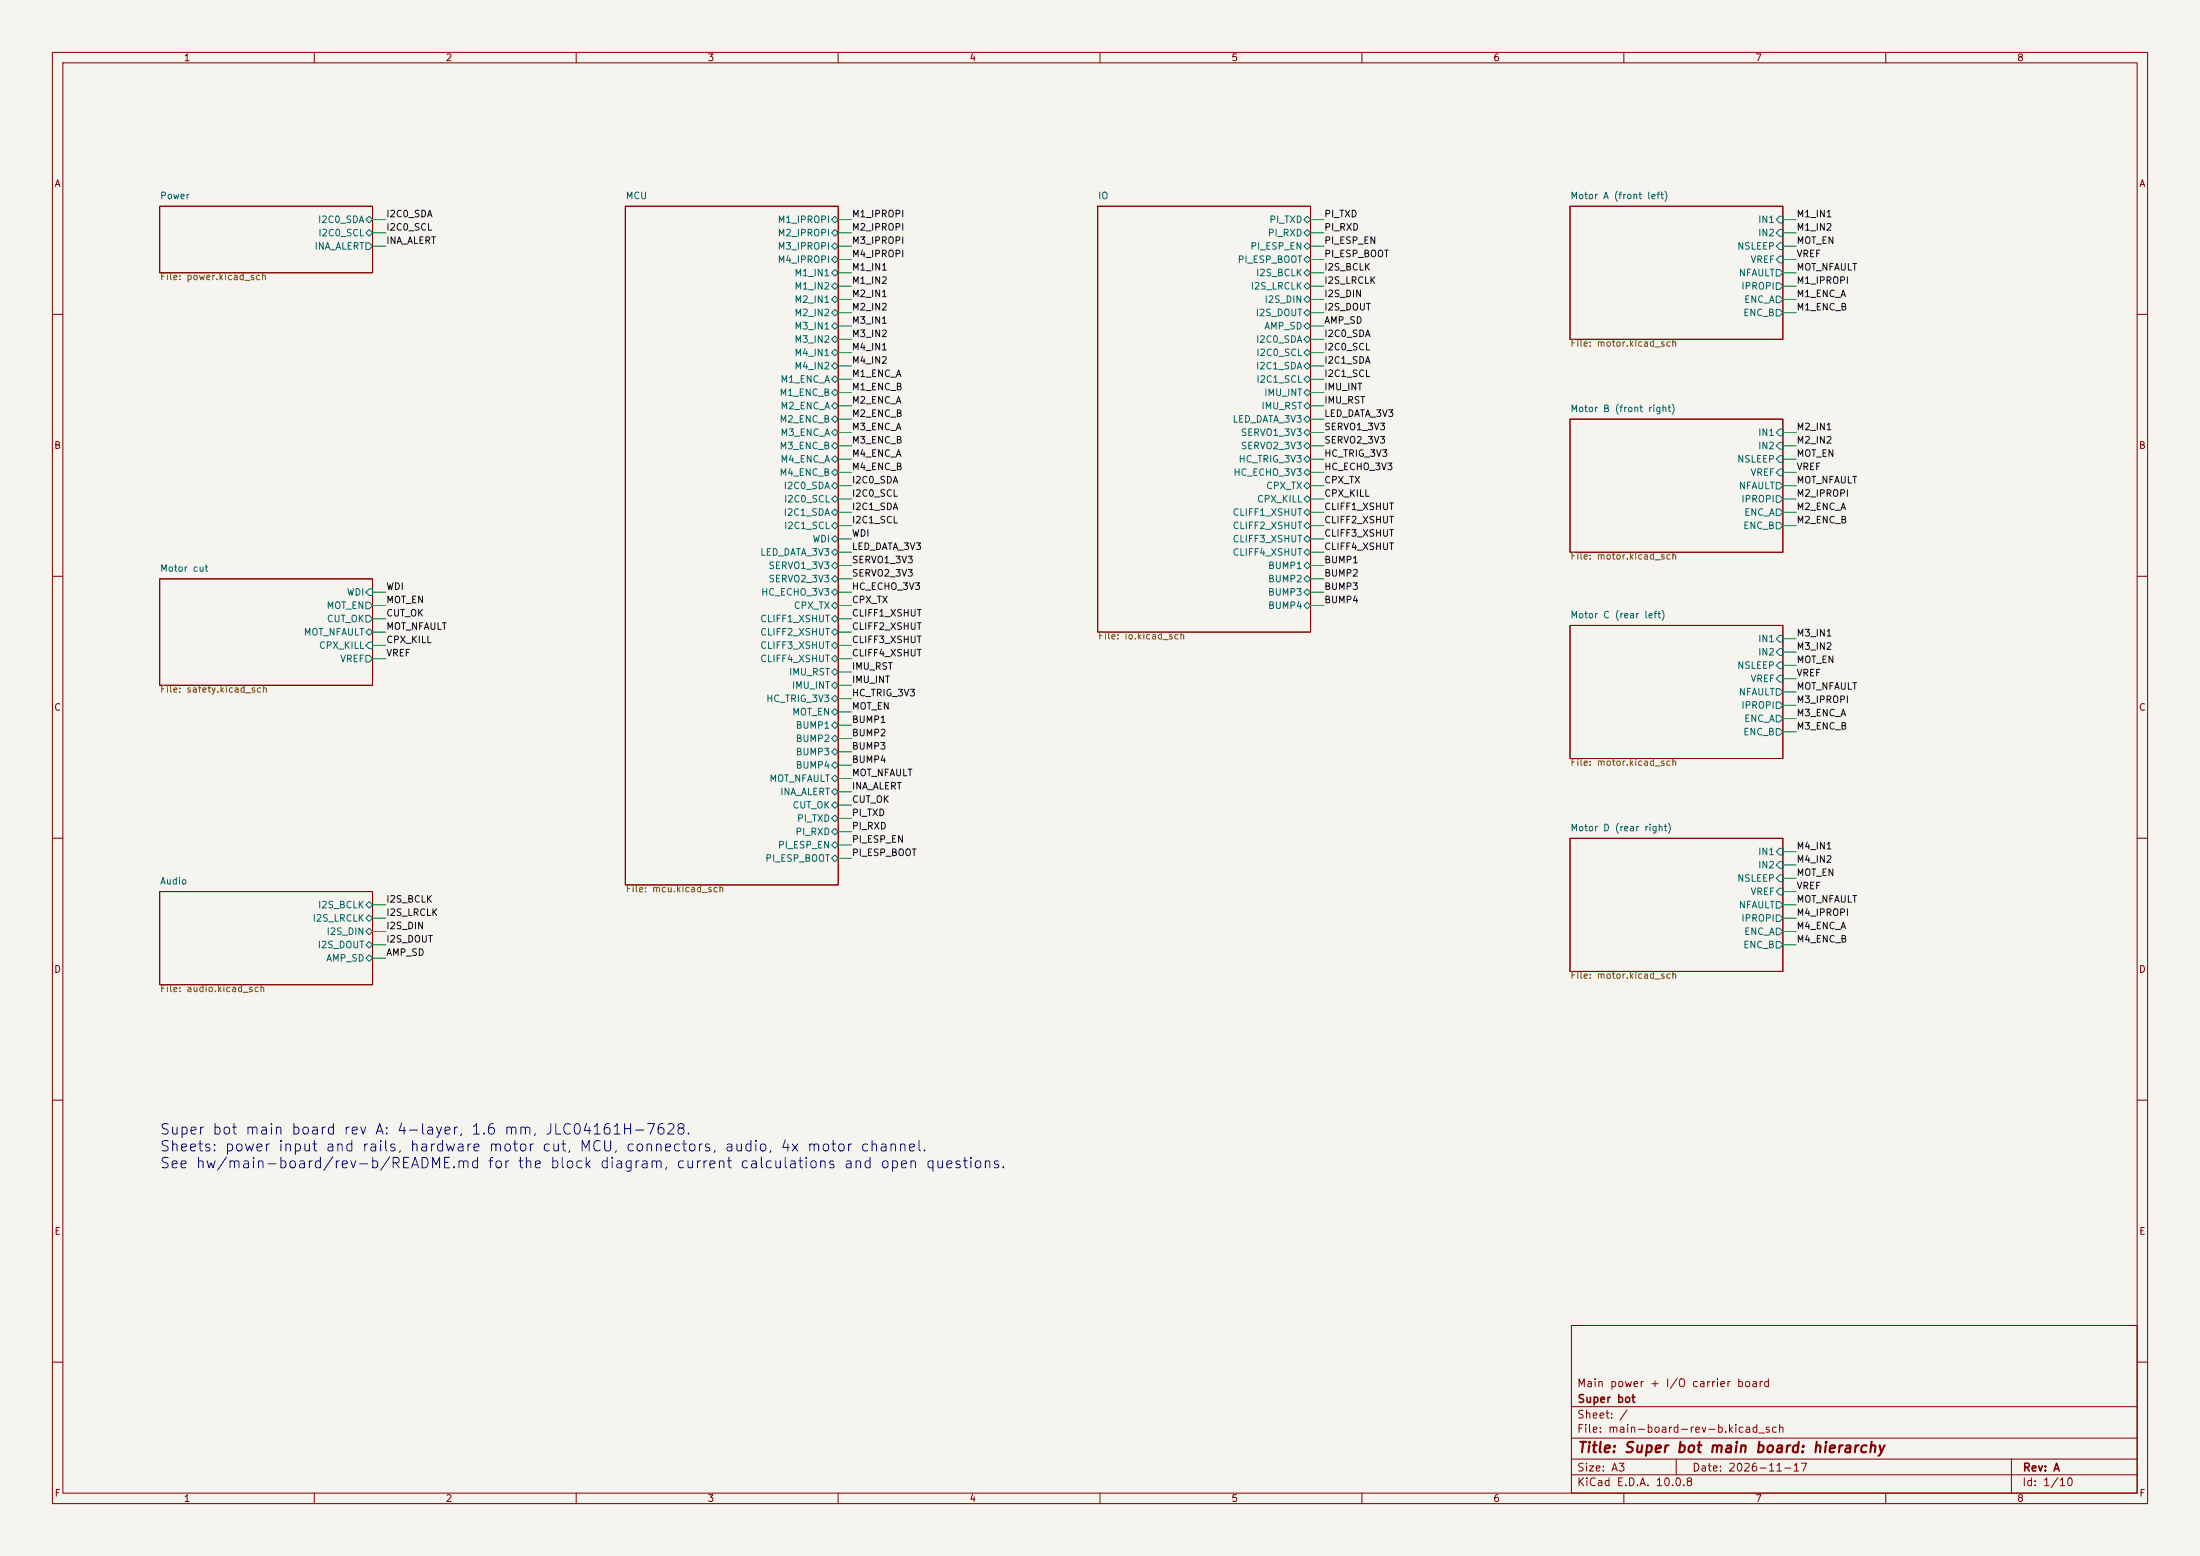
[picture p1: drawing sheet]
(kicad_sch
 (version 20260306)
 (generator "eeschema")
 (generator_version "10.0")
 (paper "A3")
 (title_block
  (title "Super bot main board: hierarchy")
  (date "2026-11-17")
  (rev "A")
  (company "Super bot")
  (comment 1 "Main power + I/O carrier board"))
 (lib_symbols)
 (wire
  (pts (xy 71.12 41.91) (xy 73.66 41.91))
  (stroke (width 0) (type default)))
 (label "I2C0_SDA"
  (at 73.66 41.91 0)
  (effects (font (size 1.27 1.27)) (justify left bottom)))
 (wire
  (pts (xy 71.12 44.45) (xy 73.66 44.45))
  (stroke (width 0) (type default)))
 (label "I2C0_SCL"
  (at 73.66 44.45 0)
  (effects (font (size 1.27 1.27)) (justify left bottom)))
 (wire
  (pts (xy 71.12 46.99) (xy 73.66 46.99))
  (stroke (width 0) (type default)))
 (label "INA_ALERT"
  (at 73.66 46.99 0)
  (effects (font (size 1.27 1.27)) (justify left bottom)))
 (sheet
  (at 30.48 39.37)
  (size 40.64 12.7)
  (exclude_from_sim no)
  (in_bom yes)
  (on_board yes)
  (dnp no)
  (fields_autoplaced yes)
  (stroke (width 0.1524) (type solid))
  (fill (color 0 0 0 0))
  (property "Sheetname" "Power" (at 30.48 38.1 0) (show_name no) (do_not_autoplace no) (effects (font (size 1.27 1.27)) (justify left bottom)))
  (property "Sheetfile" "power.kicad_sch" (at 30.48 52.07 0) (show_name no) (do_not_autoplace no) (effects (font (size 1.27 1.27)) (justify left top)))
  (pin "I2C0_SDA" bidirectional (at 71.12 41.91 0) (effects (font (size 1.27 1.27)) (justify right)))
  (pin "I2C0_SCL" bidirectional (at 71.12 44.45 0) (effects (font (size 1.27 1.27)) (justify right)))
  (pin "INA_ALERT" output (at 71.12 46.99 0) (effects (font (size 1.27 1.27)) (justify right))))
 (wire
  (pts (xy 71.12 113.03) (xy 73.66 113.03))
  (stroke (width 0) (type default)))
 (label "WDI"
  (at 73.66 113.03 0)
  (effects (font (size 1.27 1.27)) (justify left bottom)))
 (wire
  (pts (xy 71.12 115.57) (xy 73.66 115.57))
  (stroke (width 0) (type default)))
 (label "MOT_EN"
  (at 73.66 115.57 0)
  (effects (font (size 1.27 1.27)) (justify left bottom)))
 (wire
  (pts (xy 71.12 118.11) (xy 73.66 118.11))
  (stroke (width 0) (type default)))
 (label "CUT_OK"
  (at 73.66 118.11 0)
  (effects (font (size 1.27 1.27)) (justify left bottom)))
 (wire
  (pts (xy 71.12 120.65) (xy 73.66 120.65))
  (stroke (width 0) (type default)))
 (label "MOT_NFAULT"
  (at 73.66 120.65 0)
  (effects (font (size 1.27 1.27)) (justify left bottom)))
 (wire
  (pts (xy 71.12 123.19) (xy 73.66 123.19))
  (stroke (width 0) (type default)))
 (label "CPX_KILL"
  (at 73.66 123.19 0)
  (effects (font (size 1.27 1.27)) (justify left bottom)))
 (wire
  (pts (xy 71.12 125.73) (xy 73.66 125.73))
  (stroke (width 0) (type default)))
 (label "VREF"
  (at 73.66 125.73 0)
  (effects (font (size 1.27 1.27)) (justify left bottom)))
 (sheet
  (at 30.48 110.49)
  (size 40.64 20.32)
  (exclude_from_sim no)
  (in_bom yes)
  (on_board yes)
  (dnp no)
  (fields_autoplaced yes)
  (stroke (width 0.1524) (type solid))
  (fill (color 0 0 0 0))
  (property "Sheetname" "Motor cut" (at 30.48 109.22 0) (show_name no) (do_not_autoplace no) (effects (font (size 1.27 1.27)) (justify left bottom)))
  (property "Sheetfile" "safety.kicad_sch" (at 30.48 130.81 0) (show_name no) (do_not_autoplace no) (effects (font (size 1.27 1.27)) (justify left top)))
  (pin "WDI" input (at 71.12 113.03 0) (effects (font (size 1.27 1.27)) (justify right)))
  (pin "MOT_EN" output (at 71.12 115.57 0) (effects (font (size 1.27 1.27)) (justify right)))
  (pin "CUT_OK" output (at 71.12 118.11 0) (effects (font (size 1.27 1.27)) (justify right)))
  (pin "MOT_NFAULT" bidirectional (at 71.12 120.65 0) (effects (font (size 1.27 1.27)) (justify right)))
  (pin "CPX_KILL" input (at 71.12 123.19 0) (effects (font (size 1.27 1.27)) (justify right)))
  (pin "VREF" output (at 71.12 125.73 0) (effects (font (size 1.27 1.27)) (justify right))))
 (wire
  (pts (xy 160.02 41.91) (xy 162.56 41.91))
  (stroke (width 0) (type default)))
 (label "M1_IPROPI"
  (at 162.56 41.91 0)
  (effects (font (size 1.27 1.27)) (justify left bottom)))
 (wire
  (pts (xy 160.02 44.45) (xy 162.56 44.45))
  (stroke (width 0) (type default)))
 (label "M2_IPROPI"
  (at 162.56 44.45 0)
  (effects (font (size 1.27 1.27)) (justify left bottom)))
 (wire
  (pts (xy 160.02 46.99) (xy 162.56 46.99))
  (stroke (width 0) (type default)))
 (label "M3_IPROPI"
  (at 162.56 46.99 0)
  (effects (font (size 1.27 1.27)) (justify left bottom)))
 (wire
  (pts (xy 160.02 49.53) (xy 162.56 49.53))
  (stroke (width 0) (type default)))
 (label "M4_IPROPI"
  (at 162.56 49.53 0)
  (effects (font (size 1.27 1.27)) (justify left bottom)))
 (wire
  (pts (xy 160.02 52.07) (xy 162.56 52.07))
  (stroke (width 0) (type default)))
 (label "M1_IN1"
  (at 162.56 52.07 0)
  (effects (font (size 1.27 1.27)) (justify left bottom)))
 (wire
  (pts (xy 160.02 54.61) (xy 162.56 54.61))
  (stroke (width 0) (type default)))
 (label "M1_IN2"
  (at 162.56 54.61 0)
  (effects (font (size 1.27 1.27)) (justify left bottom)))
 (wire
  (pts (xy 160.02 57.15) (xy 162.56 57.15))
  (stroke (width 0) (type default)))
 (label "M2_IN1"
  (at 162.56 57.15 0)
  (effects (font (size 1.27 1.27)) (justify left bottom)))
 (wire
  (pts (xy 160.02 59.69) (xy 162.56 59.69))
  (stroke (width 0) (type default)))
 (label "M2_IN2"
  (at 162.56 59.69 0)
  (effects (font (size 1.27 1.27)) (justify left bottom)))
 (wire
  (pts (xy 160.02 62.23) (xy 162.56 62.23))
  (stroke (width 0) (type default)))
 (label "M3_IN1"
  (at 162.56 62.23 0)
  (effects (font (size 1.27 1.27)) (justify left bottom)))
 (wire
  (pts (xy 160.02 64.77) (xy 162.56 64.77))
  (stroke (width 0) (type default)))
 (label "M3_IN2"
  (at 162.56 64.77 0)
  (effects (font (size 1.27 1.27)) (justify left bottom)))
 (wire
  (pts (xy 160.02 67.31) (xy 162.56 67.31))
  (stroke (width 0) (type default)))
 (label "M4_IN1"
  (at 162.56 67.31 0)
  (effects (font (size 1.27 1.27)) (justify left bottom)))
 (wire
  (pts (xy 160.02 69.85) (xy 162.56 69.85))
  (stroke (width 0) (type default)))
 (label "M4_IN2"
  (at 162.56 69.85 0)
  (effects (font (size 1.27 1.27)) (justify left bottom)))
 (wire
  (pts (xy 160.02 72.39) (xy 162.56 72.39))
  (stroke (width 0) (type default)))
 (label "M1_ENC_A"
  (at 162.56 72.39 0)
  (effects (font (size 1.27 1.27)) (justify left bottom)))
 (wire
  (pts (xy 160.02 74.93) (xy 162.56 74.93))
  (stroke (width 0) (type default)))
 (label "M1_ENC_B"
  (at 162.56 74.93 0)
  (effects (font (size 1.27 1.27)) (justify left bottom)))
 (wire
  (pts (xy 160.02 77.47) (xy 162.56 77.47))
  (stroke (width 0) (type default)))
 (label "M2_ENC_A"
  (at 162.56 77.47 0)
  (effects (font (size 1.27 1.27)) (justify left bottom)))
 (wire
  (pts (xy 160.02 80.01) (xy 162.56 80.01))
  (stroke (width 0) (type default)))
 (label "M2_ENC_B"
  (at 162.56 80.01 0)
  (effects (font (size 1.27 1.27)) (justify left bottom)))
 (wire
  (pts (xy 160.02 82.55) (xy 162.56 82.55))
  (stroke (width 0) (type default)))
 (label "M3_ENC_A"
  (at 162.56 82.55 0)
  (effects (font (size 1.27 1.27)) (justify left bottom)))
 (wire
  (pts (xy 160.02 85.09) (xy 162.56 85.09))
  (stroke (width 0) (type default)))
 (label "M3_ENC_B"
  (at 162.56 85.09 0)
  (effects (font (size 1.27 1.27)) (justify left bottom)))
 (wire
  (pts (xy 160.02 87.63) (xy 162.56 87.63))
  (stroke (width 0) (type default)))
 (label "M4_ENC_A"
  (at 162.56 87.63 0)
  (effects (font (size 1.27 1.27)) (justify left bottom)))
 (wire
  (pts (xy 160.02 90.17) (xy 162.56 90.17))
  (stroke (width 0) (type default)))
 (label "M4_ENC_B"
  (at 162.56 90.17 0)
  (effects (font (size 1.27 1.27)) (justify left bottom)))
 (wire
  (pts (xy 160.02 92.71) (xy 162.56 92.71))
  (stroke (width 0) (type default)))
 (label "I2C0_SDA"
  (at 162.56 92.71 0)
  (effects (font (size 1.27 1.27)) (justify left bottom)))
 (wire
  (pts (xy 160.02 95.25) (xy 162.56 95.25))
  (stroke (width 0) (type default)))
 (label "I2C0_SCL"
  (at 162.56 95.25 0)
  (effects (font (size 1.27 1.27)) (justify left bottom)))
 (wire
  (pts (xy 160.02 97.79) (xy 162.56 97.79))
  (stroke (width 0) (type default)))
 (label "I2C1_SDA"
  (at 162.56 97.79 0)
  (effects (font (size 1.27 1.27)) (justify left bottom)))
 (wire
  (pts (xy 160.02 100.33) (xy 162.56 100.33))
  (stroke (width 0) (type default)))
 (label "I2C1_SCL"
  (at 162.56 100.33 0)
  (effects (font (size 1.27 1.27)) (justify left bottom)))
 (wire
  (pts (xy 160.02 102.87) (xy 162.56 102.87))
  (stroke (width 0) (type default)))
 (label "WDI"
  (at 162.56 102.87 0)
  (effects (font (size 1.27 1.27)) (justify left bottom)))
 (wire
  (pts (xy 160.02 105.41) (xy 162.56 105.41))
  (stroke (width 0) (type default)))
 (label "LED_DATA_3V3"
  (at 162.56 105.41 0)
  (effects (font (size 1.27 1.27)) (justify left bottom)))
 (wire
  (pts (xy 160.02 107.95) (xy 162.56 107.95))
  (stroke (width 0) (type default)))
 (label "SERVO1_3V3"
  (at 162.56 107.95 0)
  (effects (font (size 1.27 1.27)) (justify left bottom)))
 (wire
  (pts (xy 160.02 110.49) (xy 162.56 110.49))
  (stroke (width 0) (type default)))
 (label "SERVO2_3V3"
  (at 162.56 110.49 0)
  (effects (font (size 1.27 1.27)) (justify left bottom)))
 (wire
  (pts (xy 160.02 113.03) (xy 162.56 113.03))
  (stroke (width 0) (type default)))
 (label "HC_ECHO_3V3"
  (at 162.56 113.03 0)
  (effects (font (size 1.27 1.27)) (justify left bottom)))
 (wire
  (pts (xy 160.02 115.57) (xy 162.56 115.57))
  (stroke (width 0) (type default)))
 (label "CPX_TX"
  (at 162.56 115.57 0)
  (effects (font (size 1.27 1.27)) (justify left bottom)))
 (wire
  (pts (xy 160.02 118.11) (xy 162.56 118.11))
  (stroke (width 0) (type default)))
 (label "CLIFF1_XSHUT"
  (at 162.56 118.11 0)
  (effects (font (size 1.27 1.27)) (justify left bottom)))
 (wire
  (pts (xy 160.02 120.65) (xy 162.56 120.65))
  (stroke (width 0) (type default)))
 (label "CLIFF2_XSHUT"
  (at 162.56 120.65 0)
  (effects (font (size 1.27 1.27)) (justify left bottom)))
 (wire
  (pts (xy 160.02 123.19) (xy 162.56 123.19))
  (stroke (width 0) (type default)))
 (label "CLIFF3_XSHUT"
  (at 162.56 123.19 0)
  (effects (font (size 1.27 1.27)) (justify left bottom)))
 (wire
  (pts (xy 160.02 125.73) (xy 162.56 125.73))
  (stroke (width 0) (type default)))
 (label "CLIFF4_XSHUT"
  (at 162.56 125.73 0)
  (effects (font (size 1.27 1.27)) (justify left bottom)))
 (wire
  (pts (xy 160.02 128.27) (xy 162.56 128.27))
  (stroke (width 0) (type default)))
 (label "IMU_RST"
  (at 162.56 128.27 0)
  (effects (font (size 1.27 1.27)) (justify left bottom)))
 (wire
  (pts (xy 160.02 130.81) (xy 162.56 130.81))
  (stroke (width 0) (type default)))
 (label "IMU_INT"
  (at 162.56 130.81 0)
  (effects (font (size 1.27 1.27)) (justify left bottom)))
 (wire
  (pts (xy 160.02 133.35) (xy 162.56 133.35))
  (stroke (width 0) (type default)))
 (label "HC_TRIG_3V3"
  (at 162.56 133.35 0)
  (effects (font (size 1.27 1.27)) (justify left bottom)))
 (wire
  (pts (xy 160.02 135.89) (xy 162.56 135.89))
  (stroke (width 0) (type default)))
 (label "MOT_EN"
  (at 162.56 135.89 0)
  (effects (font (size 1.27 1.27)) (justify left bottom)))
 (wire
  (pts (xy 160.02 138.43) (xy 162.56 138.43))
  (stroke (width 0) (type default)))
 (label "BUMP1"
  (at 162.56 138.43 0)
  (effects (font (size 1.27 1.27)) (justify left bottom)))
 (wire
  (pts (xy 160.02 140.97) (xy 162.56 140.97))
  (stroke (width 0) (type default)))
 (label "BUMP2"
  (at 162.56 140.97 0)
  (effects (font (size 1.27 1.27)) (justify left bottom)))
 (wire
  (pts (xy 160.02 143.51) (xy 162.56 143.51))
  (stroke (width 0) (type default)))
 (label "BUMP3"
  (at 162.56 143.51 0)
  (effects (font (size 1.27 1.27)) (justify left bottom)))
 (wire
  (pts (xy 160.02 146.05) (xy 162.56 146.05))
  (stroke (width 0) (type default)))
 (label "BUMP4"
  (at 162.56 146.05 0)
  (effects (font (size 1.27 1.27)) (justify left bottom)))
 (wire
  (pts (xy 160.02 148.59) (xy 162.56 148.59))
  (stroke (width 0) (type default)))
 (label "MOT_NFAULT"
  (at 162.56 148.59 0)
  (effects (font (size 1.27 1.27)) (justify left bottom)))
 (wire
  (pts (xy 160.02 151.13) (xy 162.56 151.13))
  (stroke (width 0) (type default)))
 (label "INA_ALERT"
  (at 162.56 151.13 0)
  (effects (font (size 1.27 1.27)) (justify left bottom)))
 (wire
  (pts (xy 160.02 153.67) (xy 162.56 153.67))
  (stroke (width 0) (type default)))
 (label "CUT_OK"
  (at 162.56 153.67 0)
  (effects (font (size 1.27 1.27)) (justify left bottom)))
 (wire
  (pts (xy 160.02 156.21) (xy 162.56 156.21))
  (stroke (width 0) (type default)))
 (label "PI_TXD"
  (at 162.56 156.21 0)
  (effects (font (size 1.27 1.27)) (justify left bottom)))
 (wire
  (pts (xy 160.02 158.75) (xy 162.56 158.75))
  (stroke (width 0) (type default)))
 (label "PI_RXD"
  (at 162.56 158.75 0)
  (effects (font (size 1.27 1.27)) (justify left bottom)))
 (wire
  (pts (xy 160.02 161.29) (xy 162.56 161.29))
  (stroke (width 0) (type default)))
 (label "PI_ESP_EN"
  (at 162.56 161.29 0)
  (effects (font (size 1.27 1.27)) (justify left bottom)))
 (wire
  (pts (xy 160.02 163.83) (xy 162.56 163.83))
  (stroke (width 0) (type default)))
 (label "PI_ESP_BOOT"
  (at 162.56 163.83 0)
  (effects (font (size 1.27 1.27)) (justify left bottom)))
 (sheet
  (at 119.38 39.37)
  (size 40.64 129.54)
  (exclude_from_sim no)
  (in_bom yes)
  (on_board yes)
  (dnp no)
  (fields_autoplaced yes)
  (stroke (width 0.1524) (type solid))
  (fill (color 0 0 0 0))
  (property "Sheetname" "MCU" (at 119.38 38.1 0) (show_name no) (do_not_autoplace no) (effects (font (size 1.27 1.27)) (justify left bottom)))
  (property "Sheetfile" "mcu.kicad_sch" (at 119.38 168.91 0) (show_name no) (do_not_autoplace no) (effects (font (size 1.27 1.27)) (justify left top)))
  (pin "M1_IPROPI" bidirectional (at 160.02 41.91 0) (effects (font (size 1.27 1.27)) (justify right)))
  (pin "M2_IPROPI" bidirectional (at 160.02 44.45 0) (effects (font (size 1.27 1.27)) (justify right)))
  (pin "M3_IPROPI" bidirectional (at 160.02 46.99 0) (effects (font (size 1.27 1.27)) (justify right)))
  (pin "M4_IPROPI" bidirectional (at 160.02 49.53 0) (effects (font (size 1.27 1.27)) (justify right)))
  (pin "M1_IN1" bidirectional (at 160.02 52.07 0) (effects (font (size 1.27 1.27)) (justify right)))
  (pin "M1_IN2" bidirectional (at 160.02 54.61 0) (effects (font (size 1.27 1.27)) (justify right)))
  (pin "M2_IN1" bidirectional (at 160.02 57.15 0) (effects (font (size 1.27 1.27)) (justify right)))
  (pin "M2_IN2" bidirectional (at 160.02 59.69 0) (effects (font (size 1.27 1.27)) (justify right)))
  (pin "M3_IN1" bidirectional (at 160.02 62.23 0) (effects (font (size 1.27 1.27)) (justify right)))
  (pin "M3_IN2" bidirectional (at 160.02 64.77 0) (effects (font (size 1.27 1.27)) (justify right)))
  (pin "M4_IN1" bidirectional (at 160.02 67.31 0) (effects (font (size 1.27 1.27)) (justify right)))
  (pin "M4_IN2" bidirectional (at 160.02 69.85 0) (effects (font (size 1.27 1.27)) (justify right)))
  (pin "M1_ENC_A" bidirectional (at 160.02 72.39 0) (effects (font (size 1.27 1.27)) (justify right)))
  (pin "M1_ENC_B" bidirectional (at 160.02 74.93 0) (effects (font (size 1.27 1.27)) (justify right)))
  (pin "M2_ENC_A" bidirectional (at 160.02 77.47 0) (effects (font (size 1.27 1.27)) (justify right)))
  (pin "M2_ENC_B" bidirectional (at 160.02 80.01 0) (effects (font (size 1.27 1.27)) (justify right)))
  (pin "M3_ENC_A" bidirectional (at 160.02 82.55 0) (effects (font (size 1.27 1.27)) (justify right)))
  (pin "M3_ENC_B" bidirectional (at 160.02 85.09 0) (effects (font (size 1.27 1.27)) (justify right)))
  (pin "M4_ENC_A" bidirectional (at 160.02 87.63 0) (effects (font (size 1.27 1.27)) (justify right)))
  (pin "M4_ENC_B" bidirectional (at 160.02 90.17 0) (effects (font (size 1.27 1.27)) (justify right)))
  (pin "I2C0_SDA" bidirectional (at 160.02 92.71 0) (effects (font (size 1.27 1.27)) (justify right)))
  (pin "I2C0_SCL" bidirectional (at 160.02 95.25 0) (effects (font (size 1.27 1.27)) (justify right)))
  (pin "I2C1_SDA" bidirectional (at 160.02 97.79 0) (effects (font (size 1.27 1.27)) (justify right)))
  (pin "I2C1_SCL" bidirectional (at 160.02 100.33 0) (effects (font (size 1.27 1.27)) (justify right)))
  (pin "WDI" bidirectional (at 160.02 102.87 0) (effects (font (size 1.27 1.27)) (justify right)))
  (pin "LED_DATA_3V3" bidirectional (at 160.02 105.41 0) (effects (font (size 1.27 1.27)) (justify right)))
  (pin "SERVO1_3V3" bidirectional (at 160.02 107.95 0) (effects (font (size 1.27 1.27)) (justify right)))
  (pin "SERVO2_3V3" bidirectional (at 160.02 110.49 0) (effects (font (size 1.27 1.27)) (justify right)))
  (pin "HC_ECHO_3V3" bidirectional (at 160.02 113.03 0) (effects (font (size 1.27 1.27)) (justify right)))
  (pin "CPX_TX" bidirectional (at 160.02 115.57 0) (effects (font (size 1.27 1.27)) (justify right)))
  (pin "CLIFF1_XSHUT" bidirectional (at 160.02 118.11 0) (effects (font (size 1.27 1.27)) (justify right)))
  (pin "CLIFF2_XSHUT" bidirectional (at 160.02 120.65 0) (effects (font (size 1.27 1.27)) (justify right)))
  (pin "CLIFF3_XSHUT" bidirectional (at 160.02 123.19 0) (effects (font (size 1.27 1.27)) (justify right)))
  (pin "CLIFF4_XSHUT" bidirectional (at 160.02 125.73 0) (effects (font (size 1.27 1.27)) (justify right)))
  (pin "IMU_RST" bidirectional (at 160.02 128.27 0) (effects (font (size 1.27 1.27)) (justify right)))
  (pin "IMU_INT" bidirectional (at 160.02 130.81 0) (effects (font (size 1.27 1.27)) (justify right)))
  (pin "HC_TRIG_3V3" bidirectional (at 160.02 133.35 0) (effects (font (size 1.27 1.27)) (justify right)))
  (pin "MOT_EN" bidirectional (at 160.02 135.89 0) (effects (font (size 1.27 1.27)) (justify right)))
  (pin "BUMP1" bidirectional (at 160.02 138.43 0) (effects (font (size 1.27 1.27)) (justify right)))
  (pin "BUMP2" bidirectional (at 160.02 140.97 0) (effects (font (size 1.27 1.27)) (justify right)))
  (pin "BUMP3" bidirectional (at 160.02 143.51 0) (effects (font (size 1.27 1.27)) (justify right)))
  (pin "BUMP4" bidirectional (at 160.02 146.05 0) (effects (font (size 1.27 1.27)) (justify right)))
  (pin "MOT_NFAULT" bidirectional (at 160.02 148.59 0) (effects (font (size 1.27 1.27)) (justify right)))
  (pin "INA_ALERT" bidirectional (at 160.02 151.13 0) (effects (font (size 1.27 1.27)) (justify right)))
  (pin "CUT_OK" bidirectional (at 160.02 153.67 0) (effects (font (size 1.27 1.27)) (justify right)))
  (pin "PI_TXD" bidirectional (at 160.02 156.21 0) (effects (font (size 1.27 1.27)) (justify right)))
  (pin "PI_RXD" bidirectional (at 160.02 158.75 0) (effects (font (size 1.27 1.27)) (justify right)))
  (pin "PI_ESP_EN" bidirectional (at 160.02 161.29 0) (effects (font (size 1.27 1.27)) (justify right)))
  (pin "PI_ESP_BOOT" bidirectional (at 160.02 163.83 0) (effects (font (size 1.27 1.27)) (justify right))))
 (wire
  (pts (xy 250.19 41.91) (xy 252.73 41.91))
  (stroke (width 0) (type default)))
 (label "PI_TXD"
  (at 252.73 41.91 0)
  (effects (font (size 1.27 1.27)) (justify left bottom)))
 (wire
  (pts (xy 250.19 44.45) (xy 252.73 44.45))
  (stroke (width 0) (type default)))
 (label "PI_RXD"
  (at 252.73 44.45 0)
  (effects (font (size 1.27 1.27)) (justify left bottom)))
 (wire
  (pts (xy 250.19 46.99) (xy 252.73 46.99))
  (stroke (width 0) (type default)))
 (label "PI_ESP_EN"
  (at 252.73 46.99 0)
  (effects (font (size 1.27 1.27)) (justify left bottom)))
 (wire
  (pts (xy 250.19 49.53) (xy 252.73 49.53))
  (stroke (width 0) (type default)))
 (label "PI_ESP_BOOT"
  (at 252.73 49.53 0)
  (effects (font (size 1.27 1.27)) (justify left bottom)))
 (wire
  (pts (xy 250.19 52.07) (xy 252.73 52.07))
  (stroke (width 0) (type default)))
 (label "I2S_BCLK"
  (at 252.73 52.07 0)
  (effects (font (size 1.27 1.27)) (justify left bottom)))
 (wire
  (pts (xy 250.19 54.61) (xy 252.73 54.61))
  (stroke (width 0) (type default)))
 (label "I2S_LRCLK"
  (at 252.73 54.61 0)
  (effects (font (size 1.27 1.27)) (justify left bottom)))
 (wire
  (pts (xy 250.19 57.15) (xy 252.73 57.15))
  (stroke (width 0) (type default)))
 (label "I2S_DIN"
  (at 252.73 57.15 0)
  (effects (font (size 1.27 1.27)) (justify left bottom)))
 (wire
  (pts (xy 250.19 59.69) (xy 252.73 59.69))
  (stroke (width 0) (type default)))
 (label "I2S_DOUT"
  (at 252.73 59.69 0)
  (effects (font (size 1.27 1.27)) (justify left bottom)))
 (wire
  (pts (xy 250.19 62.23) (xy 252.73 62.23))
  (stroke (width 0) (type default)))
 (label "AMP_SD"
  (at 252.73 62.23 0)
  (effects (font (size 1.27 1.27)) (justify left bottom)))
 (wire
  (pts (xy 250.19 64.77) (xy 252.73 64.77))
  (stroke (width 0) (type default)))
 (label "I2C0_SDA"
  (at 252.73 64.77 0)
  (effects (font (size 1.27 1.27)) (justify left bottom)))
 (wire
  (pts (xy 250.19 67.31) (xy 252.73 67.31))
  (stroke (width 0) (type default)))
 (label "I2C0_SCL"
  (at 252.73 67.31 0)
  (effects (font (size 1.27 1.27)) (justify left bottom)))
 (wire
  (pts (xy 250.19 69.85) (xy 252.73 69.85))
  (stroke (width 0) (type default)))
 (label "I2C1_SDA"
  (at 252.73 69.85 0)
  (effects (font (size 1.27 1.27)) (justify left bottom)))
 (wire
  (pts (xy 250.19 72.39) (xy 252.73 72.39))
  (stroke (width 0) (type default)))
 (label "I2C1_SCL"
  (at 252.73 72.39 0)
  (effects (font (size 1.27 1.27)) (justify left bottom)))
 (wire
  (pts (xy 250.19 74.93) (xy 252.73 74.93))
  (stroke (width 0) (type default)))
 (label "IMU_INT"
  (at 252.73 74.93 0)
  (effects (font (size 1.27 1.27)) (justify left bottom)))
 (wire
  (pts (xy 250.19 77.47) (xy 252.73 77.47))
  (stroke (width 0) (type default)))
 (label "IMU_RST"
  (at 252.73 77.47 0)
  (effects (font (size 1.27 1.27)) (justify left bottom)))
 (wire
  (pts (xy 250.19 80.01) (xy 252.73 80.01))
  (stroke (width 0) (type default)))
 (label "LED_DATA_3V3"
  (at 252.73 80.01 0)
  (effects (font (size 1.27 1.27)) (justify left bottom)))
 (wire
  (pts (xy 250.19 82.55) (xy 252.73 82.55))
  (stroke (width 0) (type default)))
 (label "SERVO1_3V3"
  (at 252.73 82.55 0)
  (effects (font (size 1.27 1.27)) (justify left bottom)))
 (wire
  (pts (xy 250.19 85.09) (xy 252.73 85.09))
  (stroke (width 0) (type default)))
 (label "SERVO2_3V3"
  (at 252.73 85.09 0)
  (effects (font (size 1.27 1.27)) (justify left bottom)))
 (wire
  (pts (xy 250.19 87.63) (xy 252.73 87.63))
  (stroke (width 0) (type default)))
 (label "HC_TRIG_3V3"
  (at 252.73 87.63 0)
  (effects (font (size 1.27 1.27)) (justify left bottom)))
 (wire
  (pts (xy 250.19 90.17) (xy 252.73 90.17))
  (stroke (width 0) (type default)))
 (label "HC_ECHO_3V3"
  (at 252.73 90.17 0)
  (effects (font (size 1.27 1.27)) (justify left bottom)))
 (wire
  (pts (xy 250.19 92.71) (xy 252.73 92.71))
  (stroke (width 0) (type default)))
 (label "CPX_TX"
  (at 252.73 92.71 0)
  (effects (font (size 1.27 1.27)) (justify left bottom)))
 (wire
  (pts (xy 250.19 95.25) (xy 252.73 95.25))
  (stroke (width 0) (type default)))
 (label "CPX_KILL"
  (at 252.73 95.25 0)
  (effects (font (size 1.27 1.27)) (justify left bottom)))
 (wire
  (pts (xy 250.19 97.79) (xy 252.73 97.79))
  (stroke (width 0) (type default)))
 (label "CLIFF1_XSHUT"
  (at 252.73 97.79 0)
  (effects (font (size 1.27 1.27)) (justify left bottom)))
 (wire
  (pts (xy 250.19 100.33) (xy 252.73 100.33))
  (stroke (width 0) (type default)))
 (label "CLIFF2_XSHUT"
  (at 252.73 100.33 0)
  (effects (font (size 1.27 1.27)) (justify left bottom)))
 (wire
  (pts (xy 250.19 102.87) (xy 252.73 102.87))
  (stroke (width 0) (type default)))
 (label "CLIFF3_XSHUT"
  (at 252.73 102.87 0)
  (effects (font (size 1.27 1.27)) (justify left bottom)))
 (wire
  (pts (xy 250.19 105.41) (xy 252.73 105.41))
  (stroke (width 0) (type default)))
 (label "CLIFF4_XSHUT"
  (at 252.73 105.41 0)
  (effects (font (size 1.27 1.27)) (justify left bottom)))
 (wire
  (pts (xy 250.19 107.95) (xy 252.73 107.95))
  (stroke (width 0) (type default)))
 (label "BUMP1"
  (at 252.73 107.95 0)
  (effects (font (size 1.27 1.27)) (justify left bottom)))
 (wire
  (pts (xy 250.19 110.49) (xy 252.73 110.49))
  (stroke (width 0) (type default)))
 (label "BUMP2"
  (at 252.73 110.49 0)
  (effects (font (size 1.27 1.27)) (justify left bottom)))
 (wire
  (pts (xy 250.19 113.03) (xy 252.73 113.03))
  (stroke (width 0) (type default)))
 (label "BUMP3"
  (at 252.73 113.03 0)
  (effects (font (size 1.27 1.27)) (justify left bottom)))
 (wire
  (pts (xy 250.19 115.57) (xy 252.73 115.57))
  (stroke (width 0) (type default)))
 (label "BUMP4"
  (at 252.73 115.57 0)
  (effects (font (size 1.27 1.27)) (justify left bottom)))
 (sheet
  (at 209.55 39.37)
  (size 40.64 81.28)
  (exclude_from_sim no)
  (in_bom yes)
  (on_board yes)
  (dnp no)
  (fields_autoplaced yes)
  (stroke (width 0.1524) (type solid))
  (fill (color 0 0 0 0))
  (property "Sheetname" "IO" (at 209.55 38.1 0) (show_name no) (do_not_autoplace no) (effects (font (size 1.27 1.27)) (justify left bottom)))
  (property "Sheetfile" "io.kicad_sch" (at 209.55 120.65 0) (show_name no) (do_not_autoplace no) (effects (font (size 1.27 1.27)) (justify left top)))
  (pin "PI_TXD" bidirectional (at 250.19 41.91 0) (effects (font (size 1.27 1.27)) (justify right)))
  (pin "PI_RXD" bidirectional (at 250.19 44.45 0) (effects (font (size 1.27 1.27)) (justify right)))
  (pin "PI_ESP_EN" bidirectional (at 250.19 46.99 0) (effects (font (size 1.27 1.27)) (justify right)))
  (pin "PI_ESP_BOOT" bidirectional (at 250.19 49.53 0) (effects (font (size 1.27 1.27)) (justify right)))
  (pin "I2S_BCLK" bidirectional (at 250.19 52.07 0) (effects (font (size 1.27 1.27)) (justify right)))
  (pin "I2S_LRCLK" bidirectional (at 250.19 54.61 0) (effects (font (size 1.27 1.27)) (justify right)))
  (pin "I2S_DIN" bidirectional (at 250.19 57.15 0) (effects (font (size 1.27 1.27)) (justify right)))
  (pin "I2S_DOUT" bidirectional (at 250.19 59.69 0) (effects (font (size 1.27 1.27)) (justify right)))
  (pin "AMP_SD" bidirectional (at 250.19 62.23 0) (effects (font (size 1.27 1.27)) (justify right)))
  (pin "I2C0_SDA" bidirectional (at 250.19 64.77 0) (effects (font (size 1.27 1.27)) (justify right)))
  (pin "I2C0_SCL" bidirectional (at 250.19 67.31 0) (effects (font (size 1.27 1.27)) (justify right)))
  (pin "I2C1_SDA" bidirectional (at 250.19 69.85 0) (effects (font (size 1.27 1.27)) (justify right)))
  (pin "I2C1_SCL" bidirectional (at 250.19 72.39 0) (effects (font (size 1.27 1.27)) (justify right)))
  (pin "IMU_INT" bidirectional (at 250.19 74.93 0) (effects (font (size 1.27 1.27)) (justify right)))
  (pin "IMU_RST" bidirectional (at 250.19 77.47 0) (effects (font (size 1.27 1.27)) (justify right)))
  (pin "LED_DATA_3V3" bidirectional (at 250.19 80.01 0) (effects (font (size 1.27 1.27)) (justify right)))
  (pin "SERVO1_3V3" bidirectional (at 250.19 82.55 0) (effects (font (size 1.27 1.27)) (justify right)))
  (pin "SERVO2_3V3" bidirectional (at 250.19 85.09 0) (effects (font (size 1.27 1.27)) (justify right)))
  (pin "HC_TRIG_3V3" bidirectional (at 250.19 87.63 0) (effects (font (size 1.27 1.27)) (justify right)))
  (pin "HC_ECHO_3V3" bidirectional (at 250.19 90.17 0) (effects (font (size 1.27 1.27)) (justify right)))
  (pin "CPX_TX" bidirectional (at 250.19 92.71 0) (effects (font (size 1.27 1.27)) (justify right)))
  (pin "CPX_KILL" bidirectional (at 250.19 95.25 0) (effects (font (size 1.27 1.27)) (justify right)))
  (pin "CLIFF1_XSHUT" bidirectional (at 250.19 97.79 0) (effects (font (size 1.27 1.27)) (justify right)))
  (pin "CLIFF2_XSHUT" bidirectional (at 250.19 100.33 0) (effects (font (size 1.27 1.27)) (justify right)))
  (pin "CLIFF3_XSHUT" bidirectional (at 250.19 102.87 0) (effects (font (size 1.27 1.27)) (justify right)))
  (pin "CLIFF4_XSHUT" bidirectional (at 250.19 105.41 0) (effects (font (size 1.27 1.27)) (justify right)))
  (pin "BUMP1" bidirectional (at 250.19 107.95 0) (effects (font (size 1.27 1.27)) (justify right)))
  (pin "BUMP2" bidirectional (at 250.19 110.49 0) (effects (font (size 1.27 1.27)) (justify right)))
  (pin "BUMP3" bidirectional (at 250.19 113.03 0) (effects (font (size 1.27 1.27)) (justify right)))
  (pin "BUMP4" bidirectional (at 250.19 115.57 0) (effects (font (size 1.27 1.27)) (justify right))))
 (wire
  (pts (xy 71.12 172.72) (xy 73.66 172.72))
  (stroke (width 0) (type default)))
 (label "I2S_BCLK"
  (at 73.66 172.72 0)
  (effects (font (size 1.27 1.27)) (justify left bottom)))
 (wire
  (pts (xy 71.12 175.26) (xy 73.66 175.26))
  (stroke (width 0) (type default)))
 (label "I2S_LRCLK"
  (at 73.66 175.26 0)
  (effects (font (size 1.27 1.27)) (justify left bottom)))
 (wire
  (pts (xy 71.12 177.8) (xy 73.66 177.8))
  (stroke (width 0) (type default)))
 (label "I2S_DIN"
  (at 73.66 177.8 0)
  (effects (font (size 1.27 1.27)) (justify left bottom)))
 (wire
  (pts (xy 71.12 180.34) (xy 73.66 180.34))
  (stroke (width 0) (type default)))
 (label "I2S_DOUT"
  (at 73.66 180.34 0)
  (effects (font (size 1.27 1.27)) (justify left bottom)))
 (wire
  (pts (xy 71.12 182.88) (xy 73.66 182.88))
  (stroke (width 0) (type default)))
 (label "AMP_SD"
  (at 73.66 182.88 0)
  (effects (font (size 1.27 1.27)) (justify left bottom)))
 (sheet
  (at 30.48 170.18)
  (size 40.64 17.78)
  (exclude_from_sim no)
  (in_bom yes)
  (on_board yes)
  (dnp no)
  (fields_autoplaced yes)
  (stroke (width 0.1524) (type solid))
  (fill (color 0 0 0 0))
  (property "Sheetname" "Audio" (at 30.48 168.91 0) (show_name no) (do_not_autoplace no) (effects (font (size 1.27 1.27)) (justify left bottom)))
  (property "Sheetfile" "audio.kicad_sch" (at 30.48 187.96 0) (show_name no) (do_not_autoplace no) (effects (font (size 1.27 1.27)) (justify left top)))
  (pin "I2S_BCLK" bidirectional (at 71.12 172.72 0) (effects (font (size 1.27 1.27)) (justify right)))
  (pin "I2S_LRCLK" bidirectional (at 71.12 175.26 0) (effects (font (size 1.27 1.27)) (justify right)))
  (pin "I2S_DIN" bidirectional (at 71.12 177.8 0) (effects (font (size 1.27 1.27)) (justify right)))
  (pin "I2S_DOUT" bidirectional (at 71.12 180.34 0) (effects (font (size 1.27 1.27)) (justify right)))
  (pin "AMP_SD" bidirectional (at 71.12 182.88 0) (effects (font (size 1.27 1.27)) (justify right))))
 (wire
  (pts (xy 340.36 41.91) (xy 342.9 41.91))
  (stroke (width 0) (type default)))
 (label "M1_IN1"
  (at 342.9 41.91 0)
  (effects (font (size 1.27 1.27)) (justify left bottom)))
 (wire
  (pts (xy 340.36 44.45) (xy 342.9 44.45))
  (stroke (width 0) (type default)))
 (label "M1_IN2"
  (at 342.9 44.45 0)
  (effects (font (size 1.27 1.27)) (justify left bottom)))
 (wire
  (pts (xy 340.36 46.99) (xy 342.9 46.99))
  (stroke (width 0) (type default)))
 (label "MOT_EN"
  (at 342.9 46.99 0)
  (effects (font (size 1.27 1.27)) (justify left bottom)))
 (wire
  (pts (xy 340.36 49.53) (xy 342.9 49.53))
  (stroke (width 0) (type default)))
 (label "VREF"
  (at 342.9 49.53 0)
  (effects (font (size 1.27 1.27)) (justify left bottom)))
 (wire
  (pts (xy 340.36 52.07) (xy 342.9 52.07))
  (stroke (width 0) (type default)))
 (label "MOT_NFAULT"
  (at 342.9 52.07 0)
  (effects (font (size 1.27 1.27)) (justify left bottom)))
 (wire
  (pts (xy 340.36 54.61) (xy 342.9 54.61))
  (stroke (width 0) (type default)))
 (label "M1_IPROPI"
  (at 342.9 54.61 0)
  (effects (font (size 1.27 1.27)) (justify left bottom)))
 (wire
  (pts (xy 340.36 57.15) (xy 342.9 57.15))
  (stroke (width 0) (type default)))
 (label "M1_ENC_A"
  (at 342.9 57.15 0)
  (effects (font (size 1.27 1.27)) (justify left bottom)))
 (wire
  (pts (xy 340.36 59.69) (xy 342.9 59.69))
  (stroke (width 0) (type default)))
 (label "M1_ENC_B"
  (at 342.9 59.69 0)
  (effects (font (size 1.27 1.27)) (justify left bottom)))
 (sheet
  (at 299.72 39.37)
  (size 40.64 25.4)
  (exclude_from_sim no)
  (in_bom yes)
  (on_board yes)
  (dnp no)
  (fields_autoplaced yes)
  (stroke (width 0.1524) (type solid))
  (fill (color 0 0 0 0))
  (property "Sheetname" "Motor A (front left)" (at 299.72 38.1 0) (show_name no) (do_not_autoplace no) (effects (font (size 1.27 1.27)) (justify left bottom)))
  (property "Sheetfile" "motor.kicad_sch" (at 299.72 64.77 0) (show_name no) (do_not_autoplace no) (effects (font (size 1.27 1.27)) (justify left top)))
  (pin "IN1" input (at 340.36 41.91 0) (effects (font (size 1.27 1.27)) (justify right)))
  (pin "IN2" input (at 340.36 44.45 0) (effects (font (size 1.27 1.27)) (justify right)))
  (pin "NSLEEP" input (at 340.36 46.99 0) (effects (font (size 1.27 1.27)) (justify right)))
  (pin "VREF" input (at 340.36 49.53 0) (effects (font (size 1.27 1.27)) (justify right)))
  (pin "NFAULT" output (at 340.36 52.07 0) (effects (font (size 1.27 1.27)) (justify right)))
  (pin "IPROPI" output (at 340.36 54.61 0) (effects (font (size 1.27 1.27)) (justify right)))
  (pin "ENC_A" output (at 340.36 57.15 0) (effects (font (size 1.27 1.27)) (justify right)))
  (pin "ENC_B" output (at 340.36 59.69 0) (effects (font (size 1.27 1.27)) (justify right))))
 (wire
  (pts (xy 340.36 82.55) (xy 342.9 82.55))
  (stroke (width 0) (type default)))
 (label "M2_IN1"
  (at 342.9 82.55 0)
  (effects (font (size 1.27 1.27)) (justify left bottom)))
 (wire
  (pts (xy 340.36 85.09) (xy 342.9 85.09))
  (stroke (width 0) (type default)))
 (label "M2_IN2"
  (at 342.9 85.09 0)
  (effects (font (size 1.27 1.27)) (justify left bottom)))
 (wire
  (pts (xy 340.36 87.63) (xy 342.9 87.63))
  (stroke (width 0) (type default)))
 (label "MOT_EN"
  (at 342.9 87.63 0)
  (effects (font (size 1.27 1.27)) (justify left bottom)))
 (wire
  (pts (xy 340.36 90.17) (xy 342.9 90.17))
  (stroke (width 0) (type default)))
 (label "VREF"
  (at 342.9 90.17 0)
  (effects (font (size 1.27 1.27)) (justify left bottom)))
 (wire
  (pts (xy 340.36 92.71) (xy 342.9 92.71))
  (stroke (width 0) (type default)))
 (label "MOT_NFAULT"
  (at 342.9 92.71 0)
  (effects (font (size 1.27 1.27)) (justify left bottom)))
 (wire
  (pts (xy 340.36 95.25) (xy 342.9 95.25))
  (stroke (width 0) (type default)))
 (label "M2_IPROPI"
  (at 342.9 95.25 0)
  (effects (font (size 1.27 1.27)) (justify left bottom)))
 (wire
  (pts (xy 340.36 97.79) (xy 342.9 97.79))
  (stroke (width 0) (type default)))
 (label "M2_ENC_A"
  (at 342.9 97.79 0)
  (effects (font (size 1.27 1.27)) (justify left bottom)))
 (wire
  (pts (xy 340.36 100.33) (xy 342.9 100.33))
  (stroke (width 0) (type default)))
 (label "M2_ENC_B"
  (at 342.9 100.33 0)
  (effects (font (size 1.27 1.27)) (justify left bottom)))
 (sheet
  (at 299.72 80.01)
  (size 40.64 25.4)
  (exclude_from_sim no)
  (in_bom yes)
  (on_board yes)
  (dnp no)
  (fields_autoplaced yes)
  (stroke (width 0.1524) (type solid))
  (fill (color 0 0 0 0))
  (property "Sheetname" "Motor B (front right)" (at 299.72 78.74 0) (show_name no) (do_not_autoplace no) (effects (font (size 1.27 1.27)) (justify left bottom)))
  (property "Sheetfile" "motor.kicad_sch" (at 299.72 105.41 0) (show_name no) (do_not_autoplace no) (effects (font (size 1.27 1.27)) (justify left top)))
  (pin "IN1" input (at 340.36 82.55 0) (effects (font (size 1.27 1.27)) (justify right)))
  (pin "IN2" input (at 340.36 85.09 0) (effects (font (size 1.27 1.27)) (justify right)))
  (pin "NSLEEP" input (at 340.36 87.63 0) (effects (font (size 1.27 1.27)) (justify right)))
  (pin "VREF" input (at 340.36 90.17 0) (effects (font (size 1.27 1.27)) (justify right)))
  (pin "NFAULT" output (at 340.36 92.71 0) (effects (font (size 1.27 1.27)) (justify right)))
  (pin "IPROPI" output (at 340.36 95.25 0) (effects (font (size 1.27 1.27)) (justify right)))
  (pin "ENC_A" output (at 340.36 97.79 0) (effects (font (size 1.27 1.27)) (justify right)))
  (pin "ENC_B" output (at 340.36 100.33 0) (effects (font (size 1.27 1.27)) (justify right))))
 (wire
  (pts (xy 340.36 121.92) (xy 342.9 121.92))
  (stroke (width 0) (type default)))
 (label "M3_IN1"
  (at 342.9 121.92 0)
  (effects (font (size 1.27 1.27)) (justify left bottom)))
 (wire
  (pts (xy 340.36 124.46) (xy 342.9 124.46))
  (stroke (width 0) (type default)))
 (label "M3_IN2"
  (at 342.9 124.46 0)
  (effects (font (size 1.27 1.27)) (justify left bottom)))
 (wire
  (pts (xy 340.36 127) (xy 342.9 127))
  (stroke (width 0) (type default)))
 (label "MOT_EN"
  (at 342.9 127 0)
  (effects (font (size 1.27 1.27)) (justify left bottom)))
 (wire
  (pts (xy 340.36 129.54) (xy 342.9 129.54))
  (stroke (width 0) (type default)))
 (label "VREF"
  (at 342.9 129.54 0)
  (effects (font (size 1.27 1.27)) (justify left bottom)))
 (wire
  (pts (xy 340.36 132.08) (xy 342.9 132.08))
  (stroke (width 0) (type default)))
 (label "MOT_NFAULT"
  (at 342.9 132.08 0)
  (effects (font (size 1.27 1.27)) (justify left bottom)))
 (wire
  (pts (xy 340.36 134.62) (xy 342.9 134.62))
  (stroke (width 0) (type default)))
 (label "M3_IPROPI"
  (at 342.9 134.62 0)
  (effects (font (size 1.27 1.27)) (justify left bottom)))
 (wire
  (pts (xy 340.36 137.16) (xy 342.9 137.16))
  (stroke (width 0) (type default)))
 (label "M3_ENC_A"
  (at 342.9 137.16 0)
  (effects (font (size 1.27 1.27)) (justify left bottom)))
 (wire
  (pts (xy 340.36 139.7) (xy 342.9 139.7))
  (stroke (width 0) (type default)))
 (label "M3_ENC_B"
  (at 342.9 139.7 0)
  (effects (font (size 1.27 1.27)) (justify left bottom)))
 (sheet
  (at 299.72 119.38)
  (size 40.64 25.4)
  (exclude_from_sim no)
  (in_bom yes)
  (on_board yes)
  (dnp no)
  (fields_autoplaced yes)
  (stroke (width 0.1524) (type solid))
  (fill (color 0 0 0 0))
  (property "Sheetname" "Motor C (rear left)" (at 299.72 118.11 0) (show_name no) (do_not_autoplace no) (effects (font (size 1.27 1.27)) (justify left bottom)))
  (property "Sheetfile" "motor.kicad_sch" (at 299.72 144.78 0) (show_name no) (do_not_autoplace no) (effects (font (size 1.27 1.27)) (justify left top)))
  (pin "IN1" input (at 340.36 121.92 0) (effects (font (size 1.27 1.27)) (justify right)))
  (pin "IN2" input (at 340.36 124.46 0) (effects (font (size 1.27 1.27)) (justify right)))
  (pin "NSLEEP" input (at 340.36 127 0) (effects (font (size 1.27 1.27)) (justify right)))
  (pin "VREF" input (at 340.36 129.54 0) (effects (font (size 1.27 1.27)) (justify right)))
  (pin "NFAULT" output (at 340.36 132.08 0) (effects (font (size 1.27 1.27)) (justify right)))
  (pin "IPROPI" output (at 340.36 134.62 0) (effects (font (size 1.27 1.27)) (justify right)))
  (pin "ENC_A" output (at 340.36 137.16 0) (effects (font (size 1.27 1.27)) (justify right)))
  (pin "ENC_B" output (at 340.36 139.7 0) (effects (font (size 1.27 1.27)) (justify right))))
 (wire
  (pts (xy 340.36 162.56) (xy 342.9 162.56))
  (stroke (width 0) (type default)))
 (label "M4_IN1"
  (at 342.9 162.56 0)
  (effects (font (size 1.27 1.27)) (justify left bottom)))
 (wire
  (pts (xy 340.36 165.1) (xy 342.9 165.1))
  (stroke (width 0) (type default)))
 (label "M4_IN2"
  (at 342.9 165.1 0)
  (effects (font (size 1.27 1.27)) (justify left bottom)))
 (wire
  (pts (xy 340.36 167.64) (xy 342.9 167.64))
  (stroke (width 0) (type default)))
 (label "MOT_EN"
  (at 342.9 167.64 0)
  (effects (font (size 1.27 1.27)) (justify left bottom)))
 (wire
  (pts (xy 340.36 170.18) (xy 342.9 170.18))
  (stroke (width 0) (type default)))
 (label "VREF"
  (at 342.9 170.18 0)
  (effects (font (size 1.27 1.27)) (justify left bottom)))
 (wire
  (pts (xy 340.36 172.72) (xy 342.9 172.72))
  (stroke (width 0) (type default)))
 (label "MOT_NFAULT"
  (at 342.9 172.72 0)
  (effects (font (size 1.27 1.27)) (justify left bottom)))
 (wire
  (pts (xy 340.36 175.26) (xy 342.9 175.26))
  (stroke (width 0) (type default)))
 (label "M4_IPROPI"
  (at 342.9 175.26 0)
  (effects (font (size 1.27 1.27)) (justify left bottom)))
 (wire
  (pts (xy 340.36 177.8) (xy 342.9 177.8))
  (stroke (width 0) (type default)))
 (label "M4_ENC_A"
  (at 342.9 177.8 0)
  (effects (font (size 1.27 1.27)) (justify left bottom)))
 (wire
  (pts (xy 340.36 180.34) (xy 342.9 180.34))
  (stroke (width 0) (type default)))
 (label "M4_ENC_B"
  (at 342.9 180.34 0)
  (effects (font (size 1.27 1.27)) (justify left bottom)))
 (sheet
  (at 299.72 160.02)
  (size 40.64 25.4)
  (exclude_from_sim no)
  (in_bom yes)
  (on_board yes)
  (dnp no)
  (fields_autoplaced yes)
  (stroke (width 0.1524) (type solid))
  (fill (color 0 0 0 0))
  (property "Sheetname" "Motor D (rear right)" (at 299.72 158.75 0) (show_name no) (do_not_autoplace no) (effects (font (size 1.27 1.27)) (justify left bottom)))
  (property "Sheetfile" "motor.kicad_sch" (at 299.72 185.42 0) (show_name no) (do_not_autoplace no) (effects (font (size 1.27 1.27)) (justify left top)))
  (pin "IN1" input (at 340.36 162.56 0) (effects (font (size 1.27 1.27)) (justify right)))
  (pin "IN2" input (at 340.36 165.1 0) (effects (font (size 1.27 1.27)) (justify right)))
  (pin "NSLEEP" input (at 340.36 167.64 0) (effects (font (size 1.27 1.27)) (justify right)))
  (pin "VREF" input (at 340.36 170.18 0) (effects (font (size 1.27 1.27)) (justify right)))
  (pin "NFAULT" output (at 340.36 172.72 0) (effects (font (size 1.27 1.27)) (justify right)))
  (pin "IPROPI" output (at 340.36 175.26 0) (effects (font (size 1.27 1.27)) (justify right)))
  (pin "ENC_A" output (at 340.36 177.8 0) (effects (font (size 1.27 1.27)) (justify right)))
  (pin "ENC_B" output (at 340.36 180.34 0) (effects (font (size 1.27 1.27)) (justify right))))
 (text "Super bot main board rev A: 4-layer, 1.6 mm, JLC04161H-7628.\nSheets: power input and rails, hardware motor cut, MCU, connectors, audio, 4x motor channel.\nSee hw/main-board/rev-b/README.md for the block diagram, current calculations and open questions."
  (exclude_from_sim no)
  (at 30.48 214.63 0)
  (effects (font (size 2 2)) (justify left top)))
 (sheet_instances
  (path ""
   (page "1"))))
